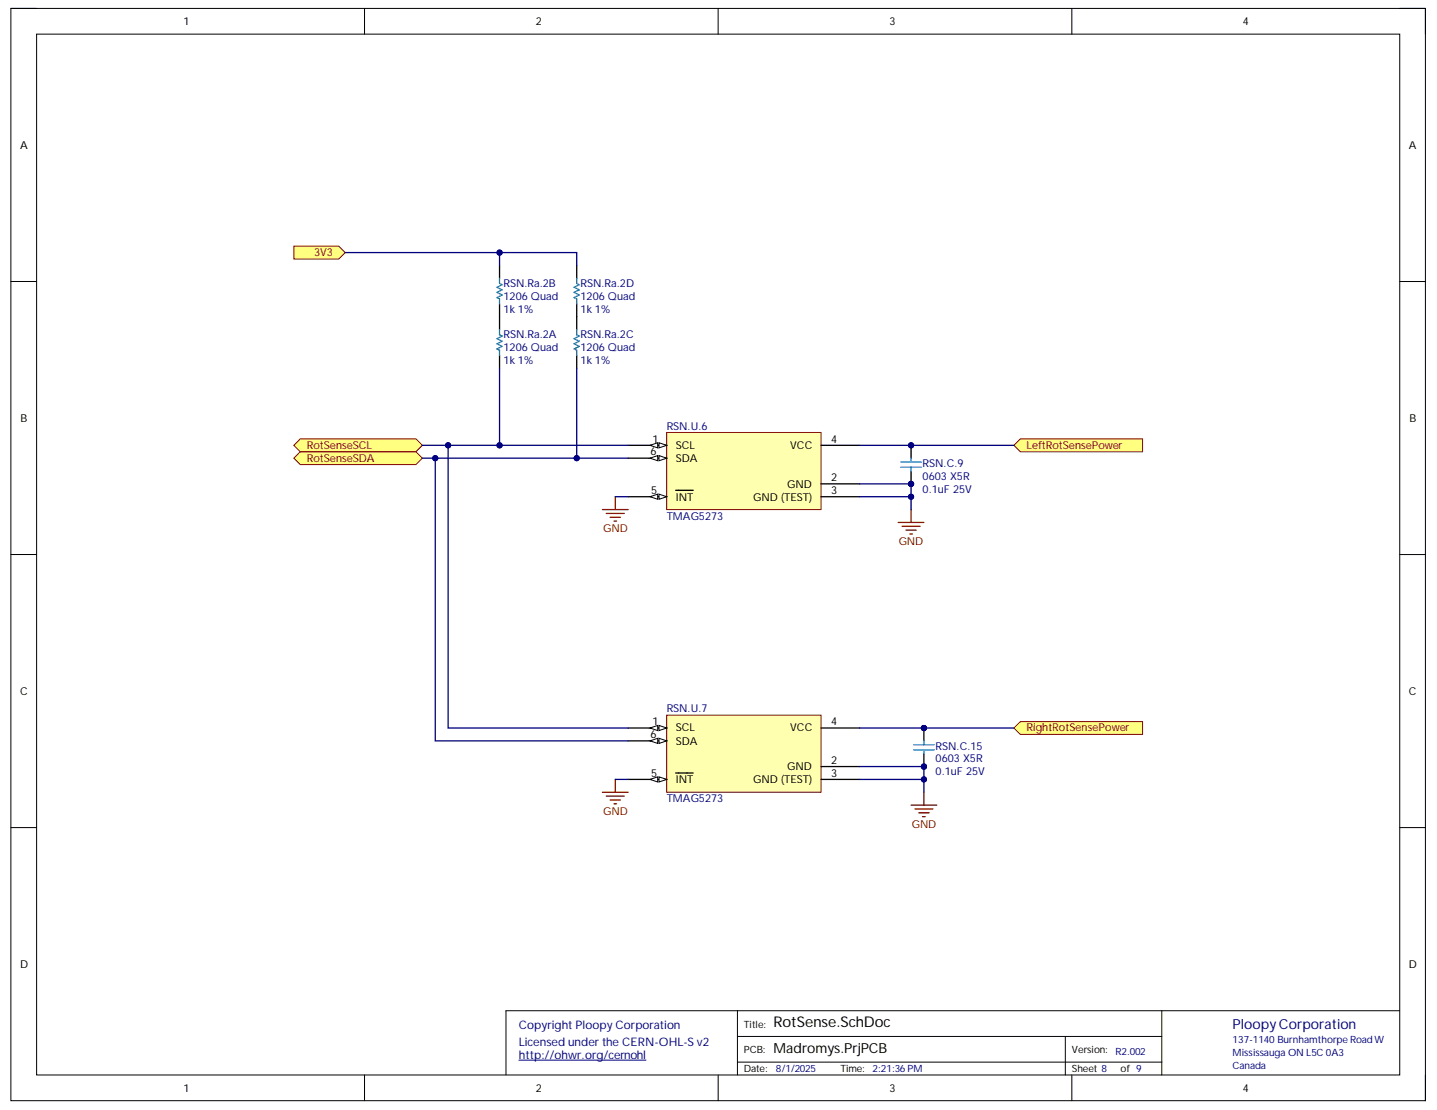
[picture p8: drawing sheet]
<svg xmlns="http://www.w3.org/2000/svg" width="279mm" height="216mm" viewBox="0 0 279 216" stroke-linecap="round" stroke-linejoin="round" font-family="sans-serif">
<path d="M2.1 1.6h275v212.5h-275z" fill="none" stroke="#000" stroke-width=".19"/>
<path d="M7.1 6.6h265.1v202.5h-265.1z" fill-rule="evenodd" fill="#fff"/>
<g fill="none" stroke="#000" stroke-width=".19">
<path d="M2.1 1.6h5M7.1 6.6h265.1v202.5h-265.1zM70.9 1.6v5M139.6 1.6v5M208.4 1.6v5M272.2 1.6h4.9v5M2.1 54.8h5M272.2 54.8h4.9M2.1 107.9h5M272.2 107.9h4.9M2.1 161h5M272.2 161h4.9"/>
<path d="M143.4 196.6v12.5M225.9 196.6v12.5M272.2 196.6h-173.8v12.5M70.9 209.1v5M139.6 209.1v5M143.4 201.6h82.5M143.4 206.6h82.5M207.1 201.6v7.5M208.4 209.1v5M277.1 209.1v5"/>
</g>
<path d="M100.9 206.2h24.7" fill="none" stroke="#000080" stroke-width=".19"/>
<path d="M129.6 84.1h30v15h-30z" fill-rule="evenodd" fill="#ffffb0"/>
<path d="M129.6 84.1h30v15h-30z" fill="none" stroke="#800000" stroke-width=".19"/>
<path d="M122.1 86.6h7.5" fill="none" stroke="#000" stroke-width=".25"/>
<path d="M128.1 86.1l1.5 .5-1.5 .5z" fill="#f8fcff"/>
<path d="M128.1 86.1l1.5 .5-1.5 .5z" fill="none" stroke="#000" stroke-width=".19"/>
<path d="M126.4 86.6l1.5-.5v1z" fill="#f8fcff"/>
<path d="M126.4 86.6l1.5-.5v1z" fill="none" stroke="#000" stroke-width=".19"/>
<path d="M122.1 96.6h7.5M159.6 94.1h7.5M159.6 96.6h7.5M159.6 86.6h7.5" fill="none" stroke="#000" stroke-width=".25"/>
<path d="M128.1 96.1l1.5 .5-1.5 .5z" fill="#f8fcff"/>
<path d="M128.1 96.1l1.5 .5-1.5 .5z" fill="none" stroke="#000" stroke-width=".19"/>
<path d="M126.4 96.6l1.5-.5v1z" fill="#f8fcff"/>
<path d="M126.4 96.6l1.5-.5v1z" fill="none" stroke="#000" stroke-width=".19"/>
<path d="M122.1 89.1h7.5M131.4 95.4h3.4" fill="none" stroke="#000" stroke-width=".25"/>
<path d="M128.1 88.6l1.5 .5-1.5 .5z" fill="#f8fcff"/>
<path d="M128.1 88.6l1.5 .5-1.5 .5z" fill="none" stroke="#000" stroke-width=".19"/>
<path d="M126.4 89.1l1.5-.5v1z" fill="#f8fcff"/>
<path d="M126.4 89.1l1.5-.5v1z" fill="none" stroke="#000" stroke-width=".19"/>
<path d="M129.6 139.1h30v15h-30z" fill-rule="evenodd" fill="#ffffb0"/>
<path d="M129.6 139.1h30v15h-30z" fill="none" stroke="#800000" stroke-width=".19"/>
<path d="M122.1 141.6h7.5" fill="none" stroke="#000" stroke-width=".25"/>
<path d="M128.1 141.1l1.5 .5-1.5 .5z" fill="#f8fcff"/>
<path d="M128.1 141.1l1.5 .5-1.5 .5z" fill="none" stroke="#000" stroke-width=".19"/>
<path d="M126.4 141.6l1.5-.5v1z" fill="#f8fcff"/>
<path d="M126.4 141.6l1.5-.5v1z" fill="none" stroke="#000" stroke-width=".19"/>
<path d="M122.1 151.6h7.5M159.6 149.1h7.5M159.6 151.6h7.5M159.6 141.6h7.5" fill="none" stroke="#000" stroke-width=".25"/>
<path d="M128.1 151.1l1.5 .5-1.5 .5z" fill="#f8fcff"/>
<path d="M128.1 151.1l1.5 .5-1.5 .5z" fill="none" stroke="#000" stroke-width=".19"/>
<path d="M126.4 151.6l1.5-.5v1z" fill="#f8fcff"/>
<path d="M126.4 151.6l1.5-.5v1z" fill="none" stroke="#000" stroke-width=".19"/>
<path d="M122.1 144.1h7.5M131.4 150.4h3.4" fill="none" stroke="#000" stroke-width=".25"/>
<path d="M128.1 143.6l1.5 .5-1.5 .5z" fill="#f8fcff"/>
<path d="M128.1 143.6l1.5 .5-1.5 .5z" fill="none" stroke="#000" stroke-width=".19"/>
<path d="M126.4 144.1l1.5-.5v1z" fill="#f8fcff"/>
<path d="M126.4 144.1l1.5-.5v1z" fill="none" stroke="#000" stroke-width=".19"/>
<path d="M177.1 99.1v2.5M174.6 101.6h5M175.4 102.4h3.5M176.1 103.1h2M176.9 103.9h.5M177.1 156.6h5M177.9 157.3h3.5M178.6 158.1h2M179.4 158.8h.5M179.6 154.1v2.5" fill="none" stroke="#800000" stroke-width=".25"/>
<path d="M58.4 87.9h22.5l1.2 1.2-1.2 1.3h-22.5l-1.3-1.3z" fill-rule="evenodd" fill="#ffff80"/>
<path d="M58.4 87.9h22.5l1.2 1.2-1.2 1.3h-22.5l-1.3-1.3z" fill="none" stroke="#800000" stroke-width=".19"/>
<path d="M58.4 85.4h22.5l1.2 1.2-1.2 1.3h-22.5l-1.3-1.3z" fill-rule="evenodd" fill="#ffff80"/>
<path d="M58.4 85.4h22.5l1.2 1.2-1.2 1.3h-22.5l-1.3-1.3z" fill="none" stroke="#800000" stroke-width=".19"/>
<path d="M198.4 85.4h23.7v2.5h-23.7l-1.3-1.3z" fill-rule="evenodd" fill="#ffff80"/>
<path d="M198.4 85.4h23.7v2.5h-23.7l-1.3-1.3z" fill="none" stroke="#800000" stroke-width=".19"/>
<circle cx="177.1" cy="86.6" r=".5" fill="#000080"/>
<circle cx="177.1" cy="86.6" r=".5" fill="none" stroke="#000080" stroke-width=".19"/>
<path d="M177.1 86.6v2.5" fill="none" stroke="#000" stroke-width=".25"/>
<circle cx="177.1" cy="86.6" r=".5" fill="#000080"/>
<circle cx="177.1" cy="86.6" r=".5" fill="none" stroke="#000080" stroke-width=".19"/>
<path d="M175.1 90.9h4M175.1 89.9h4M177.1 89.1v.8M177.6 145.9h4M177.6 144.9h4M179.6 144.1v.8" fill="none" stroke="#009cca" stroke-width=".25"/>
<path d="M117.1 99.1h5M117.9 99.9h3.5M119.6 96.6v2.5M118.6 100.6h2M119.4 101.4h.5M117.1 154.1h5M117.9 154.9h3.5M118.6 155.6h2M119.4 156.3h.5M119.6 151.6v2.5" fill="none" stroke="#800000" stroke-width=".25"/>
<path d="M197.1 141.6l1.3-1.2h23.7v2.5h-23.7z" fill-rule="evenodd" fill="#ffff80"/>
<path d="M197.1 141.6l1.3-1.2h23.7v2.5h-23.7z" fill="none" stroke="#800000" stroke-width=".19"/>
<path d="M97.1 51.6v2.5M97.1 59.1v5M112.1 51.6v2.5M112.1 59.1v5M97.1 69.1v2.5M112.1 69.1v2.5" fill="none" stroke="#000" stroke-width=".25"/>
<path d="M97.1 54.1v1l.5 .3-1 .5 1 .5-1 .5 1 .5-1 .5 .5 .2v1M112.1 54.1v1l.5 .3-1 .5 1 .5-1 .5 1 .5-1 .5 .5 .2v1M97.1 64.1v1l.5 .3-1 .5 1 .5-1 .5 1 .5-1 .5 .5 .2v1M112.1 64.1v1l.5 .3-1 .5 1 .5-1 .5 1 .5-1 .5 .5 .2v1" fill="none" stroke="#009cca" stroke-width=".25"/>
<path d="M57.1 47.9h8.8l1.2 1.2-1.2 1.3h-8.8z" fill-rule="evenodd" fill="#ffff80"/>
<path d="M57.1 47.9h8.8l1.2 1.2-1.2 1.3h-8.8z" fill="none" stroke="#800000" stroke-width=".19"/>
<path d="M167.1 151.6h12.5" fill="none" stroke="#000080" stroke-width=".25"/>
<circle cx="179.6" cy="151.6" r=".5" fill="#000080"/>
<circle cx="179.6" cy="151.6" r=".5" fill="none" stroke="#000080" stroke-width=".19"/>
<path d="M167.1 96.6h10v2.5M167.1 86.6h30" fill="none" stroke="#000080" stroke-width=".25"/>
<circle cx="177.1" cy="96.6" r=".5" fill="#000080"/>
<circle cx="177.1" cy="96.6" r=".5" fill="none" stroke="#000080" stroke-width=".19"/>
<path d="M167.1 94.1h10v2.5" fill="none" stroke="#000080" stroke-width=".25"/>
<circle cx="177.1" cy="96.6" r=".5" fill="#000080"/>
<circle cx="177.1" cy="96.6" r=".5" fill="none" stroke="#000080" stroke-width=".19"/>
<path d="M82.1 86.6h40M119.6 96.6h2.5M119.6 151.6h2.5M167.1 141.6h30" fill="none" stroke="#000080" stroke-width=".25"/>
<circle cx="87.1" cy="86.6" r=".5" fill="#000080"/>
<circle cx="87.1" cy="86.6" r=".5" fill="none" stroke="#000080" stroke-width=".19"/>
<circle cx="97.1" cy="86.6" r=".5" fill="#000080"/>
<circle cx="97.1" cy="86.6" r=".5" fill="none" stroke="#000080" stroke-width=".19"/>
<path d="M82.1 89.1h40" fill="none" stroke="#000080" stroke-width=".25"/>
<circle cx="84.6" cy="89.1" r=".5" fill="#000080"/>
<circle cx="84.6" cy="89.1" r=".5" fill="none" stroke="#000080" stroke-width=".19"/>
<circle cx="112.1" cy="89.1" r=".5" fill="#000080"/>
<circle cx="112.1" cy="89.1" r=".5" fill="none" stroke="#000080" stroke-width=".19"/>
<path d="M167.1 149.1h12.5v5" fill="none" stroke="#000080" stroke-width=".25"/>
<circle cx="179.6" cy="151.6" r=".5" fill="#000080"/>
<circle cx="179.6" cy="151.6" r=".5" fill="none" stroke="#000080" stroke-width=".19"/>
<path d="M67.1 49.1h30v2.5" fill="none" stroke="#000080" stroke-width=".25"/>
<circle cx="97.1" cy="49.1" r=".5" fill="#000080"/>
<circle cx="97.1" cy="49.1" r=".5" fill="none" stroke="#000080" stroke-width=".19"/>
<path d="M97.1 49.1h15v2.5" fill="none" stroke="#000080" stroke-width=".25"/>
<circle cx="97.1" cy="49.1" r=".5" fill="#000080"/>
<circle cx="97.1" cy="49.1" r=".5" fill="none" stroke="#000080" stroke-width=".19"/>
<path d="M97.1 71.6v15" fill="none" stroke="#000080" stroke-width=".25"/>
<circle cx="97.1" cy="86.6" r=".5" fill="#000080"/>
<circle cx="97.1" cy="86.6" r=".5" fill="none" stroke="#000080" stroke-width=".19"/>
<path d="M112.1 71.6v17.5" fill="none" stroke="#000080" stroke-width=".25"/>
<circle cx="112.1" cy="89.1" r=".5" fill="#000080"/>
<circle cx="112.1" cy="89.1" r=".5" fill="none" stroke="#000080" stroke-width=".19"/>
<path d="M87.1 86.6v55h35" fill="none" stroke="#000080" stroke-width=".25"/>
<circle cx="87.1" cy="86.6" r=".5" fill="#000080"/>
<circle cx="87.1" cy="86.6" r=".5" fill="none" stroke="#000080" stroke-width=".19"/>
<path d="M84.6 89.1v55h37.5" fill="none" stroke="#000080" stroke-width=".25"/>
<circle cx="84.6" cy="89.1" r=".5" fill="#000080"/>
<circle cx="84.6" cy="89.1" r=".5" fill="none" stroke="#000080" stroke-width=".19"/>
<g font-size="3.5" fill="#000080">
<text x="176.4" y="93.5">PIRSN0C0901</text>
<text x="179.2" y="143.6">PIRSN0C01502</text>
<text x="179.2" y="148.5">PIRSN0C01501</text>
</g>
<text font-size="2.9" x="150.4" y="199.8">RotSense.SchDoc</text>
<text font-size="2.7" fill="#000080" x="239.6" y="200">PloopyCorporation</text>
<text font-size="2.7" x="150.4" y="204.8">Madromys.PrjPCB</text>
<g font-size="2.3" fill="#000080">
<text x="100.9" y="200.2">Copyright Ploopy Corporation</text>
<text x="100.9" y="203.4">Licensed under the CERN-OHL-S v2</text>
<text x="100.9" y="206">http://ohwr.org/cernohl</text>
</g>
<g font-size="2.1">
<text x="35.7" y="4.8">1</text>
<text x="104.2" y="4.8">2</text>
<text x="173" y="4.8">3</text>
<text x="241.7" y="4.8">4</text>
<text x="3.9" y="28.9">A</text>
<text x="273.9" y="28.9">A</text>
<text x="4" y="82.1">B</text>
<text x="274.1" y="82.1">B</text>
<text x="126.5" y="88.6">6</text>
<text x="126.8" y="86.1">1</text>
<text x="131.4" y="87.3">SCL</text>
<text x="131.4" y="89.8">SDA</text>
<text x="153.7" y="87.3">VCC</text>
<text x="161.6" y="86.1">4</text>
<text x="153.1" y="94.8">GND</text>
<text x="161.6" y="93.6">2</text>
<text x="126.6" y="96.1">5</text>
<text x="131.4" y="97.4">INT</text>
<text x="146.5" y="97.4">GND (TEST)</text>
<text x="161.6" y="96.1">3</text>
<text x="3.9" y="135.2">C</text>
<text x="273.9" y="135.2">C</text>
<text x="126.5" y="143.5">6</text>
<text x="126.8" y="141.1">1</text>
<text x="131.4" y="142.3">SCL</text>
<text x="153.7" y="142.3">VCC</text>
<text x="161.6" y="141.1">4</text>
<text x="131.4" y="144.8">SDA</text>
<text x="153.1" y="149.8">GND</text>
<text x="161.6" y="148.5">2</text>
<text x="126.6" y="151.1">5</text>
<text x="131.4" y="152.3">INT</text>
<text x="146.5" y="152.3">GND (TEST)</text>
<text x="161.6" y="151.1">3</text>
<text x="3.9" y="188.2">D</text>
<text x="273.9" y="188.2">D</text>
<text x="35.7" y="212.3">1</text>
<text x="104.2" y="212.3">2</text>
<text x="173" y="212.3">3</text>
<text x="241.7" y="212.3">4</text>
</g>
<g font-size="2.1" fill="#800000">
<text x="61.1" y="49.8">3V3</text>
<text x="59.7" y="89.8">RotSenseSDA</text>
<text x="59.7" y="87.3">RotSenseSCL</text>
<text x="199.6" y="87.3">LeftRotSensePower</text>
<text x="117.3" y="103.5">GND</text>
<text x="174.7" y="106.1">GND</text>
<text x="199.6" y="142.3">RightRotSensePower</text>
<text x="117.3" y="158.6">GND</text>
<text x="177.3" y="161.1">GND</text>
</g>
<g font-size="2.1" fill="#000080">
<text x="97.9" y="55.8">RSN.Ra.2B</text>
<text x="97.9" y="58.4">1206 Quad</text>
<text x="112.9" y="55.8">RSN.Ra.2D</text>
<text x="112.9" y="58.4">1206 Quad</text>
<text x="97.9" y="65.8">RSN.Ra.2A</text>
<text x="97.9" y="60.8">1k 1%</text>
<text x="112.9" y="65.8">RSN.Ra.2C</text>
<text x="112.9" y="60.8">1k 1%</text>
<text x="97.9" y="70.8">1k 1%</text>
<text x="97.9" y="68.4">1206 Quad</text>
<text x="112.9" y="70.8">1k 1%</text>
<text x="112.9" y="68.4">1206 Quad</text>
<text x="129.6" y="83.6">RSN.U.6</text>
<text x="179.4" y="95.8">0.1uF 25V</text>
<text x="179.4" y="90.9">RSN.C.9</text>
<text x="179.4" y="93.3">0603 X5R</text>
<text x="129.6" y="101.1">TMAG5273</text>
<text x="129.6" y="138.6">RSN.U.7</text>
<text x="181.9" y="145.8">RSN.C.15</text>
<text x="181.9" y="148.3">0603 X5R</text>
<text x="181.9" y="150.8">0.1uF 25V</text>
<text x="129.6" y="156.1">TMAG5273</text>
</g>
<g font-size="1.9">
<text x="144.6" y="199.9">Title:</text>
<text x="144.6" y="208.6">Date:</text>
<text x="144.6" y="204.9">PCB:</text>
<text x="163.4" y="208.6">Time:</text>
<text x="208.4" y="204.9">Version:</text>
<text x="208.4" y="208.6">Sheet 8</text>
<text x="217.9" y="208.6">of 9</text>
</g>
<g font-size="1.9" fill="#000080">
<text x="239.6" y="202.8">137-1140 Burnhamthorpe Road W</text>
<text x="150.9" y="208.6">8/1/2025</text>
<text x="169.7" y="208.6">2:21:36PM</text>
<text x="216.9" y="205.1">R2.002</text>
<text x="239.6" y="205.4">Mississauga ON L5C 0A3</text>
<text x="239.6" y="207.8">Canada</text>
</g>
</svg>
